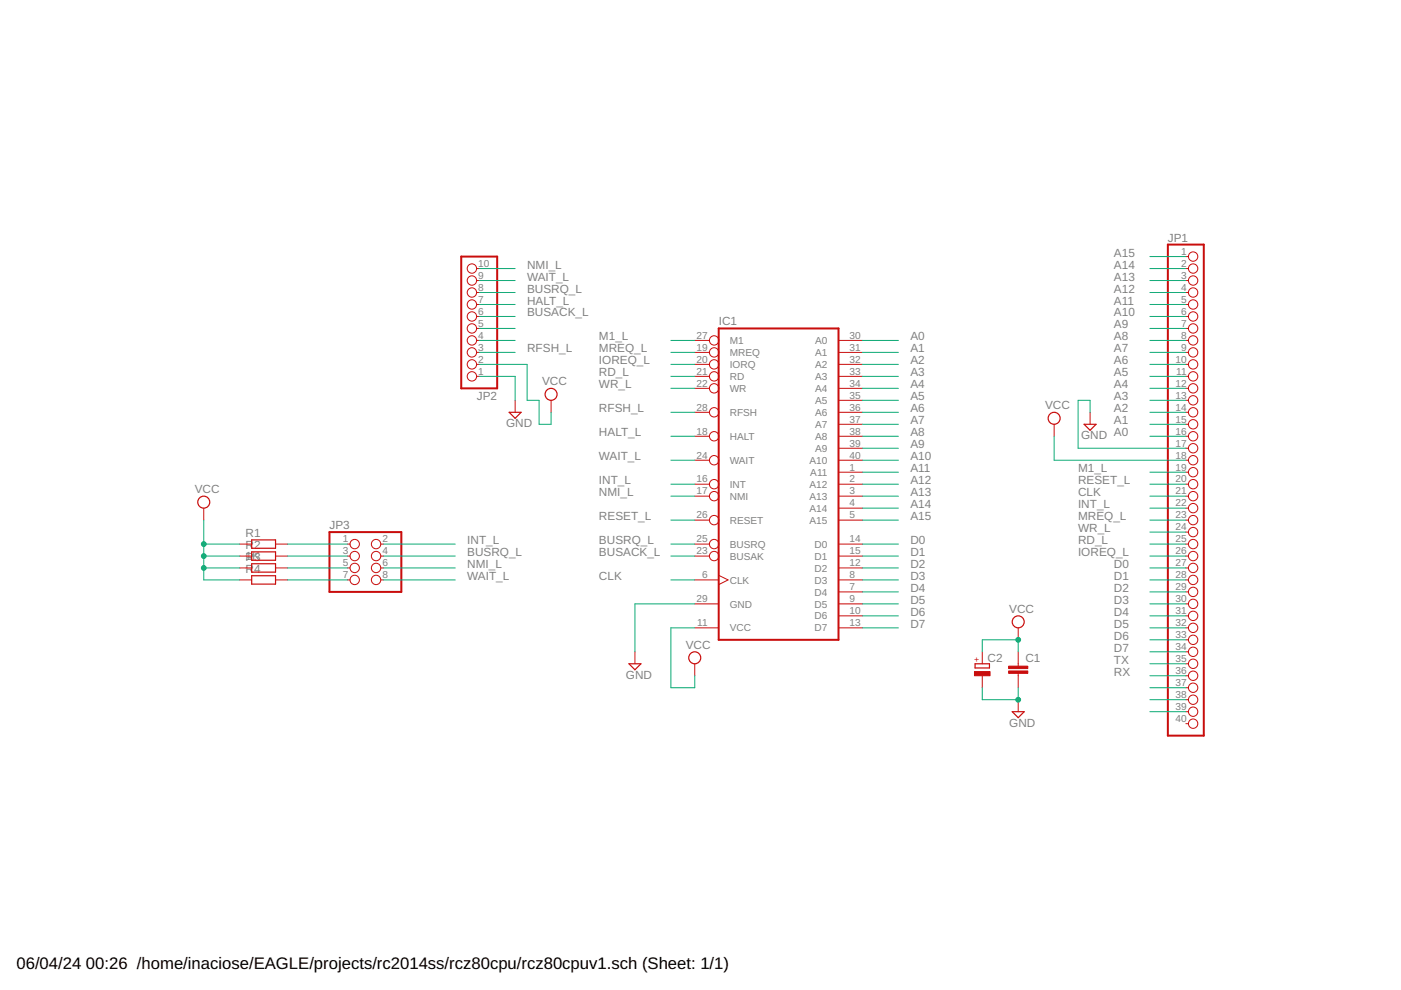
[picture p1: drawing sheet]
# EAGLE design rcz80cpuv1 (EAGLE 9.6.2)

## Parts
C1  C-EU025-024X044  [C025-024X044]
C2  CPOL-EUE2,5-6E  [E2,5-6E]
IC1  Z80CPU  [DIL40]
JP1  PINHD-1X40  [1X40]
JP2  PINHD-1X10  [1X10]
JP3  PINHD-2X4  [2X04]
R1  1K  R-EU_0204/7  [0204/7]
R2  R-EU_0204/7  [0204/7]
R3  R-EU_0204/7  [0204/7]
R4  R-EU_0204/7  [0204/7]

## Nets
A0: IC1.30(A0) JP1.16
A1: IC1.31(A1) JP1.15
A2: IC1.32(A2) JP1.14
A3: IC1.33(A3) JP1.13
A4: IC1.34(A4) JP1.12
A5: IC1.35(A5) JP1.11
A6: IC1.36(A6) JP1.10
A7: IC1.37(A7) JP1.9
A8: IC1.38(A8) JP1.8
A9: IC1.39(A9) JP1.7
A10: IC1.40(A10) JP1.6
A11: IC1.1(A11) JP1.5
A12: IC1.2(A12) JP1.4
A13: IC1.3(A13) JP1.3
A14: IC1.4(A14) JP1.2
A15: IC1.5(A15) JP1.1
BUSACK_L: IC1.23(BUSAK) JP2.6
BUSRQ_L: IC1.25(BUSRQ) JP2.8 JP3.4
CLK: IC1.6(CLK) JP1.21
D0: IC1.14(D0) JP1.27
D1: IC1.15(D1) JP1.28
D2: IC1.12(D2) JP1.29
D3: IC1.8(D3) JP1.30
D4: IC1.7(D4) JP1.31
D5: IC1.9(D5) JP1.32
D6: IC1.10(D6) JP1.33
D7: IC1.13(D7) JP1.34
GND: C1.2 C2.- IC1.29(GND) JP1.17 JP2.1
HALT_L: IC1.18(HALT) JP2.7
INT_L: IC1.16(INT) JP1.22 JP3.2
IOREQ_L: IC1.20(IORQ) JP1.26
M1_L: IC1.27(M1) JP1.19
MREQ_L: IC1.19(MREQ) JP1.23
N$1: JP1.37
N$2: JP1.38
N$3: JP1.39
N$4: JP3.1 R1.2
N$5: JP3.3 R2.2
N$6: JP2.5
N$7: JP2.4
N$8: JP3.5 R3.2
N$9: JP3.7 R4.2
NMI_L: IC1.17(NMI) JP2.10 JP3.6
RD_L: IC1.21(RD) JP1.25
RESET_L: IC1.26(RESET) JP1.20
RFSH_L: IC1.28(RFSH) JP2.3
RX: JP1.36
TX: JP1.35
VCC: C1.1 C2.+ IC1.11(VCC) JP1.18 JP2.2 R1.1 R2.1 R3.1 R4.1
WAIT_L: IC1.24(WAIT) JP2.9 JP3.8
WR_L: IC1.22(WR) JP1.24
Unconnected: JP1.40
